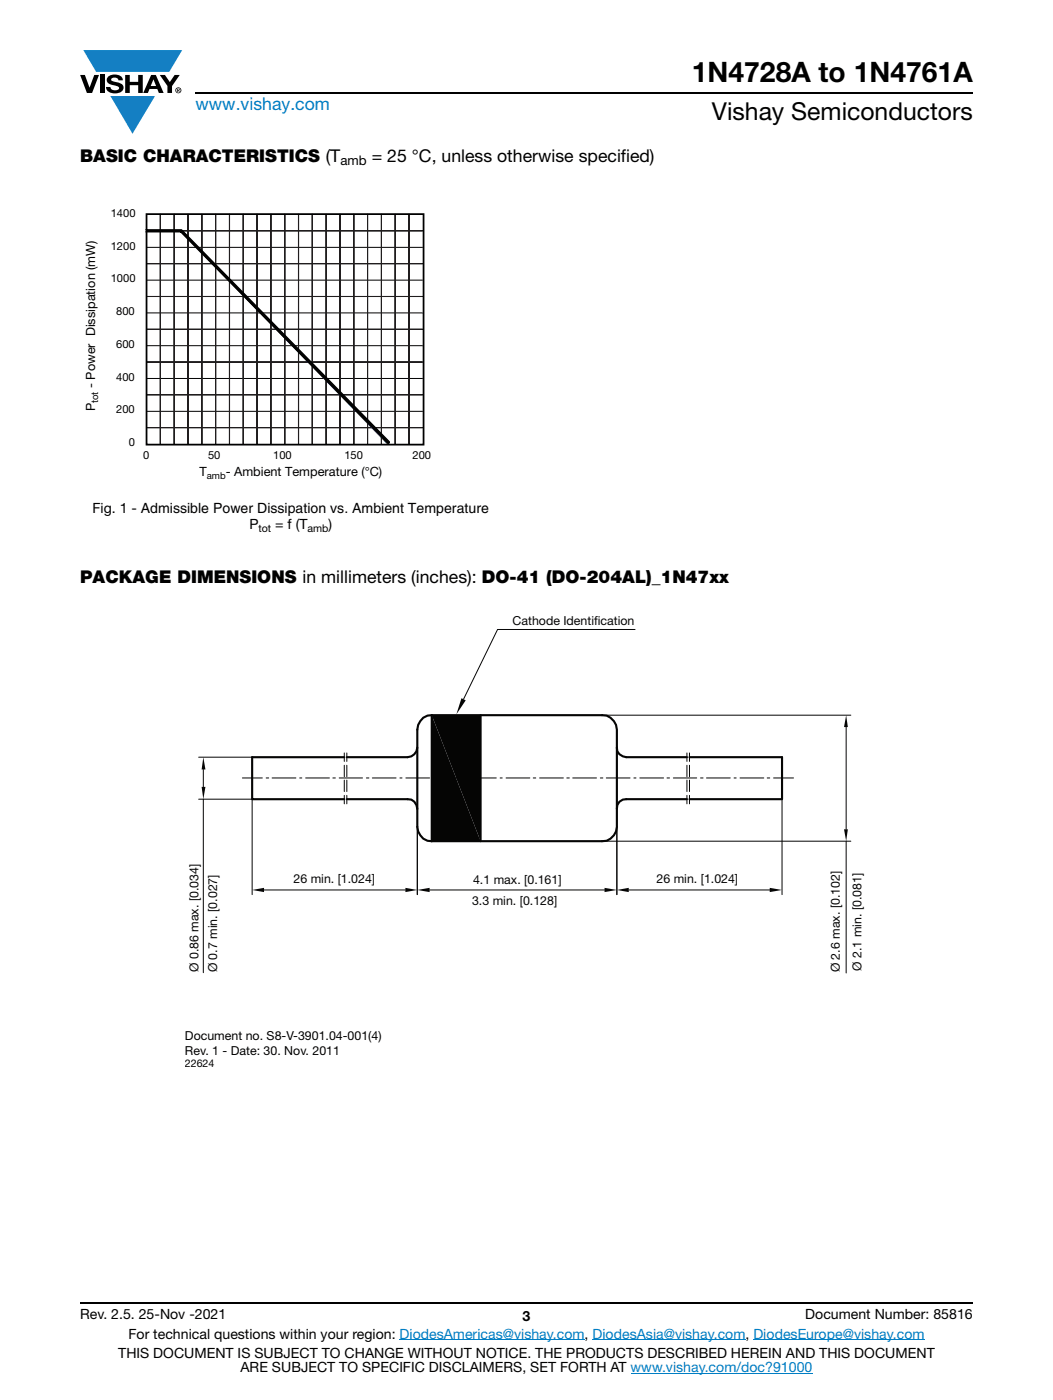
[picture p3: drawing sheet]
<svg xmlns="http://www.w3.org/2000/svg" width="210mm" height="279mm" viewBox="0 0 210 279" stroke-linecap="round" stroke-linejoin="round" font-family="sans-serif">
<g fill="#147fc3">
<path d="M16.6 10h19.7l-2.5 4.3h-1.2h-13.4z"/>
<path d="M22 19.2h8.9l-4.5 7.5z"/>
</g>
<g fill="#000">
<path d="M16 15h.9l1 2.5 .9-2.5h.9l-1.3 3.6h-1.1zM19.9 15h.9v3.6h-.9zM21.6 15.3a2.1 2.1 0 0 1 2.8 .3l.1 .4h-.9a.79 .79 0 0 0-.7-.5 .79 .79 0 0 0-.7 .4l.2 .3 1 .2a1.08 1.08 0 0 1 1.2 1 1.08 1.08 0 0 1-1.1 1.2 1.73 1.73 0 0 1-2.4-1.2h.9a.96 .96 0 0 0 .8 .6 .96 .96 0 0 0 1-.4 1.31 1.31 0 0 0-1.3-.6 1.03 1.03 0 0 1-1-.6 1.03 1.03 0 0 1 .1-1.1zM25 15h.9v1.3h1.7v-1.3h.9v3.6h-.9v-1.6h-1.7v1.6h-.9zM31.9 15h1l1 1.4 .9-1.4h1l-1.5 2.2v1.4h-.9v-1.4z"/>
<path d="M30.6 15.8l.5 1.4h-1zM30.1 15l-1.5 3.6h.9l.3-.8h1.6l.3 .8h.9l-1.5-3.6z"/>
<path d="M35.5 17.8h.2v.2h-.2zM35.3 17.7v.7h.2v-.3l.3 .3-.1-.3 .1-.2v-.2z"/>
<path d="M35.1 18a.46 .46 0 0 1 .9 0 .46 .46 0 0 1-.9 0zM35 18a.6 .6 0 0 0 1.2 0 .6 .6 0 0 0-1.2 0z"/>
</g>
<path d="M39 18.6h155M16 260h178" fill="none" stroke="#000" stroke-width=".36"/>
<path d="M79.7 267.4h36.9M118.2 267.4h30.5M125.8 274h36.2M150.2 267.4h34.2" fill="none" stroke="#007ec4" stroke-width=".2"/>
<path d="M29.2 85.3l55.1 .1zM29.2 78.8h55.1zM29.2 72.2l55.1 .1zM29.2 65.7h55.1zM29.2 59.2h55.1zM29.2 52.6h55.1zM29.2 46.1h55.1z" fill="#040503"/>
<path d="M29.2 59.2h55.1zM29.2 52.6h55.1zM29.2 46.1h55.1zM29.2 78.8h55.1zM29.2 72.2l55.1 .1zM29.2 65.7h55.1zM29.2 85.3l55.1 .1z" fill="none" stroke="#201d1e" stroke-width=".2"/>
<path d="M29.2 55.9h55.1M29.2 49.3h55.1M29.2 75.5h55.1M29.2 69h55.1M29.2 62.4h55.1M29.2 82.1h55.1" fill="none" stroke="#000" stroke-width=".2"/>
<path d="M32 42.8v45.8zM34.7 42.8l.1 45.8zM37.5 42.8v45.8zM40.2 42.8l.1 45.8zM45.8 42.8v45.8zM48.5 42.8v45.8zM51.3 42.8v45.8zM54 42.8v45.8zM59.5 42.8v45.8zM62.3 42.8v45.8zM65 42.8l.1 45.8zM67.8 42.8v45.8zM73.3 42.8v45.8zM76.1 42.8v45.8zM78.8 42.8v45.8zM81.6 42.8v45.8z" fill="#040503"/>
<g fill="none" stroke="#201d1e" stroke-width=".2">
<path d="M32 42.8v45.8zM34.7 42.8l.1 45.8zM37.5 42.8v45.8zM40.2 42.8l.1 45.8zM45.8 42.8v45.8zM48.5 42.8v45.8zM51.3 42.8v45.8zM54 42.8v45.8zM59.5 42.8v45.8zM62.3 42.8v45.8zM65 42.8l.1 45.8zM67.8 42.8v45.8z"/>
<path d="M73.3 42.8v45.8zM76.1 42.8v45.8zM78.8 42.8v45.8zM81.6 42.8v45.8z"/>
</g>
<path d="M43 42.8v45.8zM56.8 42.8v45.8zM70.5 42.8l.1 45.8z" fill="#040503"/>
<path d="M43 42.8v45.8zM56.8 42.8v45.8zM70.5 42.8l.1 45.8z" fill="none" stroke="#201d1e" stroke-width=".2"/>
<path d="M29.2 45.9h7.1l41.3 42.6v.3h-.3l-41.3-42.6 .1 .1h-6.9l.1-.2z" fill="#272873"/>
<path d="M32 42.8v45.8zM34.7 42.8l.1 45.8zM37.5 42.8v45.8zM40.2 42.8l.1 45.8zM45.8 42.8v45.8zM48.5 42.8v45.8zM51.3 42.8v45.8zM54 42.8v45.8zM59.5 42.8v45.8zM62.3 42.8v45.8zM65 42.8l.1 45.8zM67.8 42.8v45.8zM73.3 42.8v45.8zM76.1 42.8v45.8zM78.8 42.8v45.8zM81.6 42.8v45.8z" fill="#040503"/>
<g fill="none" stroke="#201d1e" stroke-width=".2">
<path d="M32 42.8v45.8zM34.7 42.8l.1 45.8zM37.5 42.8v45.8zM40.2 42.8l.1 45.8zM45.8 42.8v45.8zM48.5 42.8v45.8zM51.3 42.8v45.8zM54 42.8v45.8zM59.5 42.8v45.8zM62.3 42.8v45.8zM65 42.8l.1 45.8zM67.8 42.8v45.8z"/>
<path d="M73.3 42.8v45.8zM76.1 42.8v45.8zM78.8 42.8v45.8zM81.6 42.8v45.8z"/>
</g>
<path d="M43 42.8v45.8zM56.8 42.8v45.8zM70.5 42.8l.1 45.8z" fill="#040503"/>
<path d="M43 42.8v45.8zM56.8 42.8v45.8zM70.5 42.8l.1 45.8z" fill="none" stroke="#201d1e" stroke-width=".2"/>
<path d="M29.2 45.9h7.1l41.3 42.2v.3h-.3l-41.3-42.2 .1 .1h-6.9l.1-.2z" fill="#040503"/>
<path d="M29.2 45.9h7.1l41.3 42.2v.3h-.3l-41.3-42.2 .1 .1h-6.9l.1-.2z" fill="none" stroke="#000" stroke-width=".26"/>
<path d="M29.2 42.7h55.3v46h-55.3z" fill="none" stroke="#000" stroke-width=".35"/>
<path d="M155.9 159.5v19M123 165v13.5M125.4 177.6h28.1" fill="none" stroke="#050504" stroke-width=".2"/>
<g fill="#050504">
<path d="M123 177.6l2.4-.4v.8z"/>
<path d="M153.5 177.2l2.4 .4-2.4 .4z"/>
</g>
<path d="M123 149.2a1.88 1.88 0 0 0 1.9 1.9h12.1M137 159.5h-12.1a1.76 1.76 0 0 0-1.9 1.9M137.5 151.1h18.4v8.4h-18.4" fill="none" stroke="#050504" stroke-width=".42"/>
<path d="M50.3 159.5v19M137 150.3v1.7M137 152.7v2.3M137 155.7v2.3M137 158.7v1.7M137.5 150.3v1.7M137.5 152.7v2.3M137.5 155.7v2.3M137.5 158.7v1.7M52.7 177.6h28.1M83.2 165v13.5" fill="none" stroke="#050504" stroke-width=".2"/>
<g fill="#050504">
<path d="M80.8 177.2l2.4 .4-2.4 .4z"/>
<path d="M50.3 177.6l2.4-.4v.8z"/>
</g>
<path d="M120.1 142.7h49.6M168.7 145.1v20.4M120.1 167.9h49.6M168.7 167.9v26.3" fill="none" stroke="#050504" stroke-width=".2"/>
<g fill="#050504">
<path d="M168.7 142.7l.4 2.4h-.8z"/>
<path d="M168.3 165.5h.8l-.4 2.4z"/>
</g>
<path d="M83.2 165v13.5M85.7 177.6h34.9M123 165v13.5" fill="none" stroke="#050504" stroke-width=".2"/>
<g fill="#050504">
<path d="M83.2 177.6l2.5-.4v.8z"/>
<path d="M120.6 177.2l2.4 .4-2.4 .4z"/>
<path d="M86.1 142.7l9.7 25.2h-9.7z"/>
<path d="M86.1 142.7h9.7v25.2z"/>
</g>
<path d="M39.6 151.1h10.7M39.6 159.5h10.7M40.5 153.6v3.4M40.5 159.5v34.6" fill="none" stroke="#050504" stroke-width=".2"/>
<g fill="#050504">
<path d="M40.5 151.1l.5 2.5h-.8z"/>
<path d="M40.2 157h.8l-.5 2.5z"/>
</g>
<path d="M68.7 151.1h-18.4v8.4h18.4M69.2 159.5h12.1a1.88 1.88 0 0 1 1.9 1.9M83.2 149.2a2.03 2.03 0 0 1-1.9 1.9h-12.1M86.1 142.7a2.8 2.8 0 0 0-2.9 2.9v19.4a2.97 2.97 0 0 0 2.9 2.9M86.1 142.7v25.2h34M86.1 142.7h34a2.91 2.91 0 0 1 2.9 2.9v19.4a2.97 2.97 0 0 1-2.9 2.9M95.8 142.7v25.2" fill="none" stroke="#050504" stroke-width=".42"/>
<g fill="none" stroke="#050504" stroke-width=".2">
<path d="M126.6 125.6h-27.4l-6.8 13.9M48.3 155.3h4M53.1 155.3h.5M54.3 155.3h4.7M59.8 155.3h.4M61 155.3h4.7M66.4 155.3h.5M67.6 155.3h4.7M68.7 150.3v1.7M68.7 152.7v2.3M68.7 155.7v2.3M68.7 158.7v1.7"/>
<path d="M69.2 150.3v1.7M69.2 152.7v2.3M69.2 155.7v2.3M69.2 158.7v1.7M73.1 155.3h.5M74.2 155.3h4.8M79.7 155.3h.5M80.9 155.3h4.8M86.4 155.3h.5M87.6 155.3h4.7M93 155.3h.5M94.2 155.3h4.8"/>
<path d="M99.7 155.3h.5M100.9 155.3h4.8M106.3 155.3h.5M107.6 155.3h4.7M113 155.3h.5M114.2 155.3h4.7M119.7 155.3h.5M120.9 155.3h4.7M126.4 155.3h.4M127.6 155.3h4.7M133 155.3h.5M134.3 155.3h4.6"/>
<path d="M139.7 155.3h.5M140.9 155.3h4.7M146.4 155.3h.4M147.6 155.3h4.7M153 155.3h.5M154.3 155.3h3.9"/>
</g>
<path d="M92 139.3l.9 .5-1.9 2.8z" fill="#050504"/>
<text font-size="5.6" x="138" y="16.4">1N4728A to 1N4761A</text>
<text font-size="4.9" x="142" y="23.9">Vishay Semiconductors</text>
<text font-size="3.5" fill="#007ec4" x="39" y="22">www.vishay.com</text>
<g font-size="3.5">
<text x="16" y="32.3">BASIC CHARACTERISTICS (T</text>
<text x="74.1" y="32.3">= 25 °C, unless otherwise specified)</text>
<text x="16" y="116.3">PACKAGE DIMENSIONS in millimeters (inches): DO-41 (DO-204AL)_1N47xx</text>
</g>
<g font-size="2.8">
<text x="18.4" y="102.5">Fig. 1 - Admissible Power Dissipation vs. Ambient Temperature</text>
<text x="49.7" y="105.6">P</text>
<text x="54.9" y="105.6">= f (T</text>
<text x="65.5" y="105.6">)</text>
<text x="16" y="263.3">Rev. 2.5. 25-Nov -2021</text>
<text x="104.2" y="263.6">3</text>
<text x="160.6" y="263.3">Document Number: 85816</text>
<text x="25.6" y="267.1">For technical questions within your region: DiodesAmericas@vishay.com, DiodesAsia@vishay.com, DiodesEurope@vishay.com</text>
<text x="23.6" y="271">THIS DOCUMENT IS SUBJECT TO CHANGE WITHOUT NOTICE. THE PRODUCTS DESCRIBED HEREIN AND THIS DOCUMENT</text>
<text x="48" y="273.8">ARE SUBJECT TO SPECIFIC DISCLAIMERS, SET FORTH AT www.vishay.com/doc?91000</text>
</g>
<text font-size="2.6" x="67.9" y="33">amb</text>
<g font-size="2.5">
<text x="19" y="77.5" transform="rotate(-90 19 77.5)">- Power Dissipation (mW)</text>
<text x="19" y="82.1" transform="rotate(-90 19 82.1)">P</text>
<text x="39.8" y="95">T</text>
<text x="45" y="95">- Ambient Temperature (°C)</text>
<text x="36.9" y="207.5">Document no. S8-V-3901.04-001(4)</text>
<text x="36.9" y="210.5">Rev. 1 - Date: 30. Nov. 2011</text>
</g>
<g font-size="2.5" fill="#050504">
<text x="102.2" y="124.7">Cathode Identif</text>
<text x="118.5" y="124.7">ication</text>
<text x="58.5" y="176.3">26 min. [1.024]</text>
<text x="94.3" y="176.4">4.1 max. [0.161]</text>
<text x="130.9" y="176.3">26 min. [1.024]</text>
<text x="94.1" y="180.6">3.3 min. [0.128]</text>
<text x="39.6" y="194" transform="rotate(-90 39.6 194)">Ø 0.86 max. [0.034]</text>
<text x="43.3" y="194.1" transform="rotate(-90 43.3 194.1)">Ø 0.7 min. [0.027]</text>
<text x="167.5" y="194.1" transform="rotate(-90 167.5 194.1)">Ø 2.6 max. [0.102]</text>
<text x="171.8" y="193.7" transform="rotate(-90 171.8 193.7)">Ø 2.1 min. [0.081]</text>
</g>
<g font-size="2.2">
<text x="22.1" y="43.3">1400</text>
<text x="22.1" y="49.8">1200</text>
<text x="22.1" y="56.3">1000</text>
<text x="23.2" y="62.9">800</text>
<text x="23.2" y="69.4">600</text>
<text x="23.2" y="76">400</text>
<text x="23.2" y="82.5">200</text>
<text x="25.7" y="89.1">0</text>
<text x="28.5" y="91.6">0</text>
<text x="41.5" y="91.6">50</text>
<text x="54.5" y="91.6">100</text>
<text x="68.7" y="91.6">150</text>
<text x="82.3" y="91.6">200</text>
</g>
<g font-size="2.1">
<text x="51.5" y="106.1">tot</text>
<text x="61.3" y="106.1">amb</text>
<text x="36.9" y="213">22624</text>
</g>
<g font-size="1.9">
<text x="19.6" y="80.5" transform="rotate(-90 19.6 80.5)">tot</text>
<text x="41.2" y="95.6">amb</text>
</g>
</svg>
